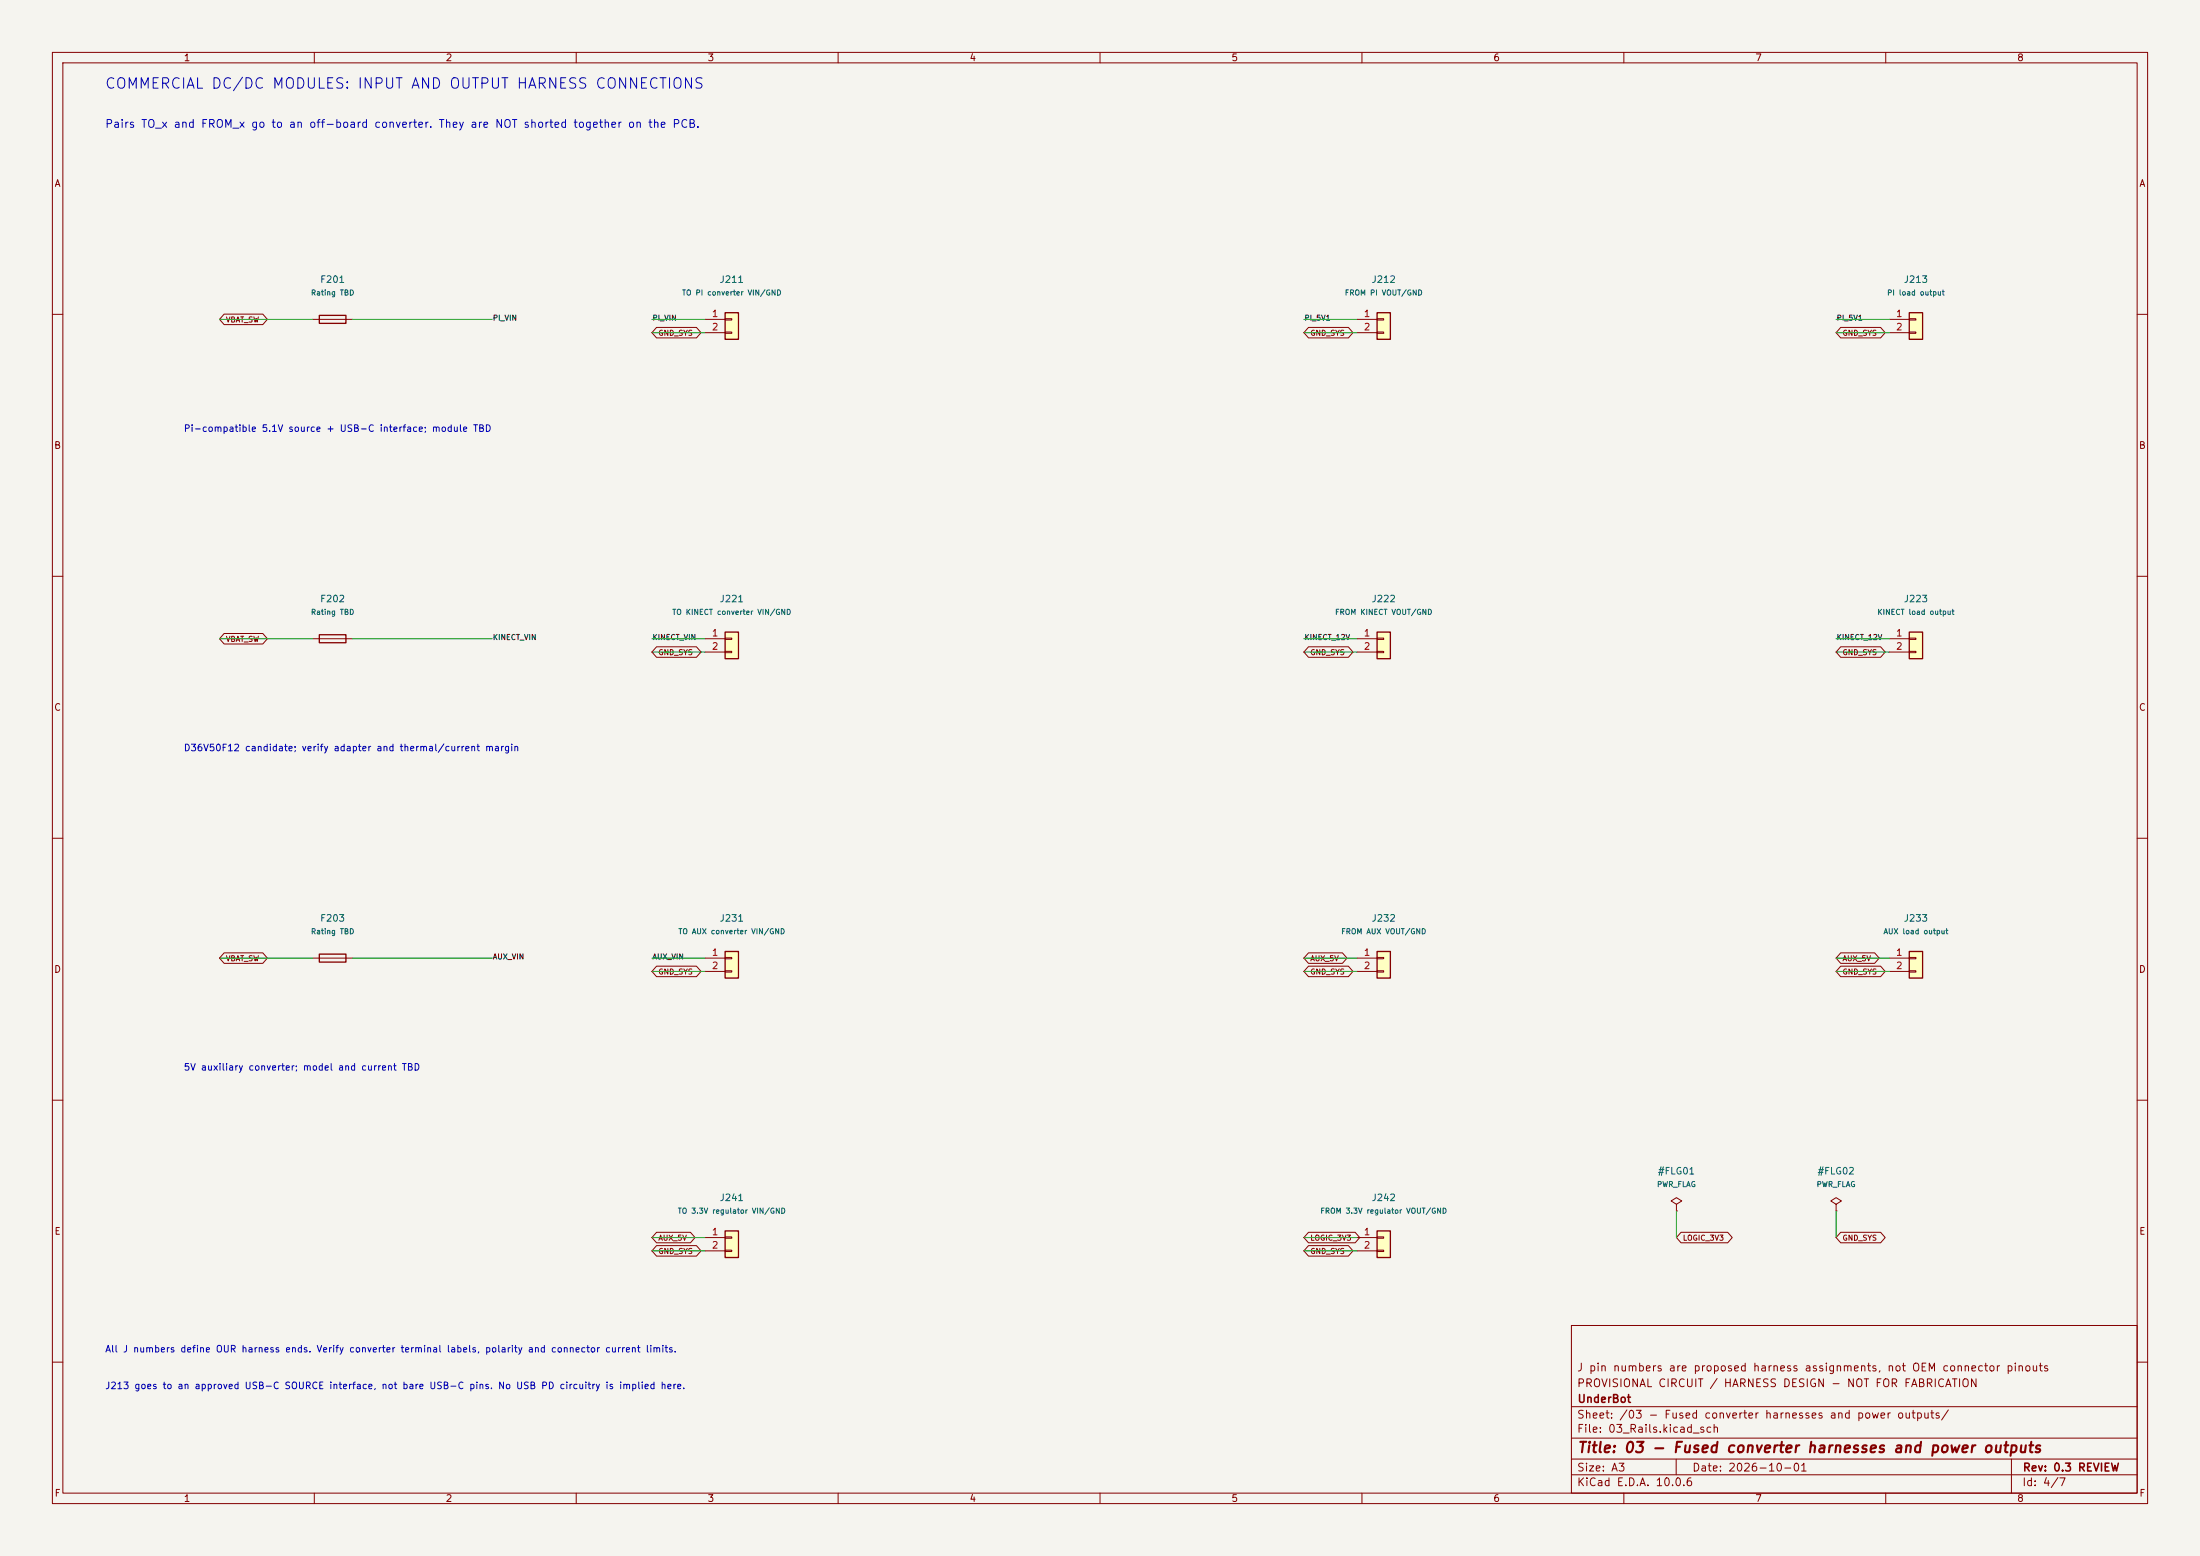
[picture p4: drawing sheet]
(kicad_sch
 (version 20260306)
 (generator "eeschema")
 (generator_version "10.0")
 (paper "A3")
 (title_block
  (title "03 - Fused converter harnesses and power outputs")
  (date "2026-10-01")
  (rev "0.3 REVIEW")
  (company "UnderBot")
  (comment 1 "PROVISIONAL CIRCUIT / HARNESS DESIGN - NOT FOR FABRICATION")
  (comment 2 "J pin numbers are proposed harness assignments, not OEM connector pinouts"))
 (lib_symbols
  (symbol "Connector_Generic:Conn_01x02"
   (pin_names
    (offset 1.016) (hide yes)) (exclude_from_sim no) (in_bom yes) (on_board yes)
   (in_pos_files yes)
   (duplicate_pin_numbers_are_jumpers no)
   (property "Reference" "J" (at 0 2.54 0) (show_name no) (do_not_autoplace no) (effects (font (size 1.27 1.27))))
   (property "Value" "Conn_01x02" (at 0 -5.08 0) (show_name no) (do_not_autoplace no) (effects (font (size 1.27 1.27))))
   (property "Footprint" "" (at 0 0 0) (show_name no) (do_not_autoplace no) (hide yes) (effects (font (size 1.27 1.27))))
   (property "Datasheet" "" (at 0 0 0) (show_name no) (do_not_autoplace no) (hide yes) (effects (font (size 1.27 1.27))))
   (property "Description" "Generic connector, single row, 01x02, script generated (kicad-library-utils/schlib/autogen/connector/)" (at 0 0 0) (show_name no) (do_not_autoplace no) (hide yes) (effects (font (size 1.27 1.27))))
   (symbol "Conn_01x02_1_1"
    (rectangle (start -1.27 1.27) (end 1.27 -3.81) (stroke (width 0.254) (type default)) (fill (type background)))
    (rectangle (start -1.27 0.127) (end 0 -0.127) (stroke (width 0.1524) (type default)) (fill (type none)))
    (rectangle (start -1.27 -2.413) (end 0 -2.667) (stroke (width 0.1524) (type default)) (fill (type none)))
    (pin passive line (at -5.08 0 0) (length 3.81) (name "Pin_1" (effects (font (size 1.27 1.27)))) (number "1" (effects (font (size 1.27 1.27)))))
    (pin passive line (at -5.08 -2.54 0) (length 3.81) (name "Pin_2" (effects (font (size 1.27 1.27)))) (number "2" (effects (font (size 1.27 1.27))))))
   (embedded_fonts no))
  (symbol "Device:Fuse"
   (pin_numbers (hide yes))
   (pin_names
    (offset 0)) (exclude_from_sim no) (in_bom yes) (on_board yes)
   (in_pos_files yes)
   (duplicate_pin_numbers_are_jumpers no)
   (property "Reference" "F" (at 2.032 0 90) (show_name no) (do_not_autoplace no) (effects (font (size 1.27 1.27))))
   (property "Value" "Fuse" (at -1.905 0 90) (show_name no) (do_not_autoplace no) (effects (font (size 1.27 1.27))))
   (property "Footprint" "" (at -1.778 0 90) (show_name no) (do_not_autoplace no) (hide yes) (effects (font (size 1.27 1.27))))
   (property "Datasheet" "" (at 0 0 0) (show_name no) (do_not_autoplace no) (hide yes) (effects (font (size 1.27 1.27))))
   (property "Description" "Fuse" (at 0 0 0) (show_name no) (do_not_autoplace no) (hide yes) (effects (font (size 1.27 1.27))))
   (symbol "Fuse_0_1"
    (rectangle (start -0.762 -2.54) (end 0.762 2.54) (stroke (width 0.254) (type default)) (fill (type none)))
    (polyline (pts (xy 0 2.54) (xy 0 -2.54)) (stroke (width 0) (type default)) (fill (type none))))
   (symbol "Fuse_1_1"
    (pin passive line (at 0 3.81 270) (length 1.27) (name "" (effects (font (size 1.27 1.27)))) (number "1" (effects (font (size 1.27 1.27)))))
    (pin passive line (at 0 -3.81 90) (length 1.27) (name "" (effects (font (size 1.27 1.27)))) (number "2" (effects (font (size 1.27 1.27))))))
   (embedded_fonts no))
  (symbol "power:PWR_FLAG"
   (power global)
   (pin_numbers (hide yes))
   (pin_names
    (offset 0) (hide yes)) (exclude_from_sim no) (in_bom yes) (on_board yes)
   (in_pos_files yes)
   (duplicate_pin_numbers_are_jumpers no)
   (property "Reference" "#FLG" (at 0 1.905 0) (show_name no) (do_not_autoplace no) (hide yes) (effects (font (size 1.27 1.27))))
   (property "Value" "PWR_FLAG" (at 0 3.81 0) (show_name no) (do_not_autoplace no) (effects (font (size 1.27 1.27))))
   (property "Footprint" "" (at 0 0 0) (show_name no) (do_not_autoplace no) (hide yes) (effects (font (size 1.27 1.27))))
   (property "Datasheet" "" (at 0 0 0) (show_name no) (do_not_autoplace no) (hide yes) (effects (font (size 1.27 1.27))))
   (property "Description" "Special symbol for telling ERC where power comes from" (at 0 0 0) (show_name no) (do_not_autoplace no) (hide yes) (effects (font (size 1.27 1.27))))
   (symbol "PWR_FLAG_0_0"
    (pin power_out line (at 0 0 90) (length 0) (name "" (effects (font (size 1.27 1.27)))) (number "1" (effects (font (size 1.27 1.27))))))
   (symbol "PWR_FLAG_0_1"
    (polyline (pts (xy 0 0) (xy 0 1.27) (xy -1.016 1.905) (xy 0 2.54) (xy 1.016 1.905) (xy 0 1.27)) (stroke (width 0) (type default)) (fill (type none))))
   (embedded_fonts no)))
 (text "All J numbers define OUR harness ends. Verify converter terminal labels, polarity and connector current limits."
  (exclude_from_sim no)
  (at 20 257 0)
  (effects (font (size 1.27 1.27)) (justify left top)))
 (text "COMMERCIAL DC/DC MODULES: INPUT AND OUTPUT HARNESS CONNECTIONS"
  (exclude_from_sim no)
  (at 20 15 0)
  (effects (font (size 2 2)) (justify left top)))
 (text "Pi-compatible 5.1V source + USB-C interface; module TBD"
  (exclude_from_sim no)
  (at 35 81.28 0)
  (effects (font (size 1.27 1.27)) (justify left top)))
 (text "J213 goes to an approved USB-C SOURCE interface, not bare USB-C pins. No USB PD circuitry is implied here."
  (exclude_from_sim no)
  (at 20 264 0)
  (effects (font (size 1.27 1.27)) (justify left top)))
 (text "5V auxiliary converter; model and current TBD"
  (exclude_from_sim no)
  (at 35 203.2 0)
  (effects (font (size 1.27 1.27)) (justify left top)))
 (text "Pairs TO_x and FROM_x go to an off-board converter. They are NOT shorted together on the PCB."
  (exclude_from_sim no)
  (at 20 23 0)
  (effects (font (size 1.5 1.5)) (justify left top)))
 (text "D36V50F12 candidate; verify adapter and thermal/current margin"
  (exclude_from_sim no)
  (at 35 142.24 0)
  (effects (font (size 1.27 1.27)) (justify left top)))
 (wire
  (pts (xy 360.68 185.42) (xy 350.52 185.42))
  (stroke (width 0) (type default)))
 (wire
  (pts (xy 259.08 121.92) (xy 248.92 121.92))
  (stroke (width 0) (type default)))
 (wire
  (pts (xy 259.08 236.22) (xy 248.92 236.22))
  (stroke (width 0) (type default)))
 (wire
  (pts (xy 134.62 60.96) (xy 124.46 60.96))
  (stroke (width 0) (type default)))
 (wire
  (pts (xy 350.52 231.14) (xy 350.52 236.22))
  (stroke (width 0) (type default)))
 (wire
  (pts (xy 259.08 124.46) (xy 248.92 124.46))
  (stroke (width 0) (type default)))
 (wire
  (pts (xy 134.62 185.42) (xy 124.46 185.42))
  (stroke (width 0) (type default)))
 (wire
  (pts (xy 259.08 63.5) (xy 248.92 63.5))
  (stroke (width 0) (type default)))
 (wire
  (pts (xy 259.08 185.42) (xy 248.92 185.42))
  (stroke (width 0) (type default)))
 (wire
  (pts (xy 134.62 63.5) (xy 124.46 63.5))
  (stroke (width 0) (type default)))
 (wire
  (pts (xy 59.69 121.92) (xy 41.91 121.92))
  (stroke (width 0) (type default)))
 (wire
  (pts (xy 320.04 231.14) (xy 320.04 236.22))
  (stroke (width 0) (type default)))
 (wire
  (pts (xy 259.08 60.96) (xy 248.92 60.96))
  (stroke (width 0) (type default)))
 (wire
  (pts (xy 134.62 238.76) (xy 124.46 238.76))
  (stroke (width 0) (type default)))
 (wire
  (pts (xy 134.62 124.46) (xy 124.46 124.46))
  (stroke (width 0) (type default)))
 (wire
  (pts (xy 360.68 60.96) (xy 350.52 60.96))
  (stroke (width 0) (type default)))
 (wire
  (pts (xy 67.31 182.88) (xy 93.98 182.88))
  (stroke (width 0) (type default)))
 (wire
  (pts (xy 360.68 121.92) (xy 350.52 121.92))
  (stroke (width 0) (type default)))
 (wire
  (pts (xy 59.69 60.96) (xy 41.91 60.96))
  (stroke (width 0) (type default)))
 (wire
  (pts (xy 59.69 182.88) (xy 41.91 182.88))
  (stroke (width 0) (type default)))
 (wire
  (pts (xy 134.62 182.88) (xy 124.46 182.88))
  (stroke (width 0) (type default)))
 (wire
  (pts (xy 67.31 60.96) (xy 93.98 60.96))
  (stroke (width 0) (type default)))
 (wire
  (pts (xy 360.68 63.5) (xy 350.52 63.5))
  (stroke (width 0) (type default)))
 (wire
  (pts (xy 360.68 182.88) (xy 350.52 182.88))
  (stroke (width 0) (type default)))
 (wire
  (pts (xy 67.31 121.92) (xy 93.98 121.92))
  (stroke (width 0) (type default)))
 (wire
  (pts (xy 259.08 238.76) (xy 248.92 238.76))
  (stroke (width 0) (type default)))
 (wire
  (pts (xy 360.68 124.46) (xy 350.52 124.46))
  (stroke (width 0) (type default)))
 (wire
  (pts (xy 134.62 121.92) (xy 124.46 121.92))
  (stroke (width 0) (type default)))
 (wire
  (pts (xy 134.62 236.22) (xy 124.46 236.22))
  (stroke (width 0) (type default)))
 (wire
  (pts (xy 259.08 182.88) (xy 248.92 182.88))
  (stroke (width 0) (type default)))
 (label "AUX_VIN"
  (at 124.46 182.88 0)
  (effects (font (size 1 1)) (justify left)))
 (label "KINECT_12V"
  (at 350.52 121.92 0)
  (effects (font (size 1 1)) (justify left)))
 (label "KINECT_12V"
  (at 248.92 121.92 0)
  (effects (font (size 1 1)) (justify left)))
 (label "PI_VIN"
  (at 93.98 60.96 0)
  (effects (font (size 1 1)) (justify left)))
 (label "PI_VIN"
  (at 124.46 60.96 0)
  (effects (font (size 1 1)) (justify left)))
 (label "PI_5V1"
  (at 350.52 60.96 0)
  (effects (font (size 1 1)) (justify left)))
 (label "KINECT_VIN"
  (at 124.46 121.92 0)
  (effects (font (size 1 1)) (justify left)))
 (label "PI_5V1"
  (at 248.92 60.96 0)
  (effects (font (size 1 1)) (justify left)))
 (label "KINECT_VIN"
  (at 93.98 121.92 0)
  (effects (font (size 1 1)) (justify left)))
 (label "AUX_VIN"
  (at 93.98 182.88 0)
  (effects (font (size 1 1)) (justify left)))
 (global_label "GND_SYS"
  (shape bidirectional)
  (at 248.92 124.46 0)
  (effects (font (size 1 1)) (justify left))
  (property "Intersheetrefs" "${INTERSHEET_REFS}" (at 248.92 124.46 0) (hide yes) (show_name no) (do_not_autoplace no) (effects (font (size 1.27 1.27)))))
 (global_label "GND_SYS"
  (shape bidirectional)
  (at 124.46 63.5 0)
  (effects (font (size 1 1)) (justify left))
  (property "Intersheetrefs" "${INTERSHEET_REFS}" (at 124.46 63.5 0) (hide yes) (show_name no) (do_not_autoplace no) (effects (font (size 1.27 1.27)))))
 (global_label "GND_SYS"
  (shape bidirectional)
  (at 124.46 124.46 0)
  (effects (font (size 1 1)) (justify left))
  (property "Intersheetrefs" "${INTERSHEET_REFS}" (at 124.46 124.46 0) (hide yes) (show_name no) (do_not_autoplace no) (effects (font (size 1.27 1.27)))))
 (global_label "GND_SYS"
  (shape bidirectional)
  (at 248.92 185.42 0)
  (effects (font (size 1 1)) (justify left))
  (property "Intersheetrefs" "${INTERSHEET_REFS}" (at 248.92 185.42 0) (hide yes) (show_name no) (do_not_autoplace no) (effects (font (size 1.27 1.27)))))
 (global_label "LOGIC_3V3"
  (shape bidirectional)
  (at 248.92 236.22 0)
  (effects (font (size 1 1)) (justify left))
  (property "Intersheetrefs" "${INTERSHEET_REFS}" (at 248.92 236.22 0) (hide yes) (show_name no) (do_not_autoplace no) (effects (font (size 1.27 1.27)))))
 (global_label "VBAT_SW"
  (shape bidirectional)
  (at 41.91 182.88 0)
  (effects (font (size 1 1)) (justify left))
  (property "Intersheetrefs" "${INTERSHEET_REFS}" (at 41.91 182.88 0) (hide yes) (show_name no) (do_not_autoplace no) (effects (font (size 1.27 1.27)))))
 (global_label "LOGIC_3V3"
  (shape bidirectional)
  (at 320.04 236.22 0)
  (effects (font (size 1 1)) (justify left))
  (property "Intersheetrefs" "${INTERSHEET_REFS}" (at 320.04 236.22 0) (hide yes) (show_name no) (do_not_autoplace no) (effects (font (size 1.27 1.27)))))
 (global_label "AUX_5V"
  (shape bidirectional)
  (at 350.52 182.88 0)
  (effects (font (size 1 1)) (justify left))
  (property "Intersheetrefs" "${INTERSHEET_REFS}" (at 350.52 182.88 0) (hide yes) (show_name no) (do_not_autoplace no) (effects (font (size 1.27 1.27)))))
 (global_label "GND_SYS"
  (shape bidirectional)
  (at 350.52 63.5 0)
  (effects (font (size 1 1)) (justify left))
  (property "Intersheetrefs" "${INTERSHEET_REFS}" (at 350.52 63.5 0) (hide yes) (show_name no) (do_not_autoplace no) (effects (font (size 1.27 1.27)))))
 (global_label "GND_SYS"
  (shape bidirectional)
  (at 248.92 63.5 0)
  (effects (font (size 1 1)) (justify left))
  (property "Intersheetrefs" "${INTERSHEET_REFS}" (at 248.92 63.5 0) (hide yes) (show_name no) (do_not_autoplace no) (effects (font (size 1.27 1.27)))))
 (global_label "AUX_5V"
  (shape bidirectional)
  (at 124.46 236.22 0)
  (effects (font (size 1 1)) (justify left))
  (property "Intersheetrefs" "${INTERSHEET_REFS}" (at 124.46 236.22 0) (hide yes) (show_name no) (do_not_autoplace no) (effects (font (size 1.27 1.27)))))
 (global_label "VBAT_SW"
  (shape bidirectional)
  (at 41.91 121.92 0)
  (effects (font (size 1 1)) (justify left))
  (property "Intersheetrefs" "${INTERSHEET_REFS}" (at 41.91 121.92 0) (hide yes) (show_name no) (do_not_autoplace no) (effects (font (size 1.27 1.27)))))
 (global_label "GND_SYS"
  (shape bidirectional)
  (at 124.46 185.42 0)
  (effects (font (size 1 1)) (justify left))
  (property "Intersheetrefs" "${INTERSHEET_REFS}" (at 124.46 185.42 0) (hide yes) (show_name no) (do_not_autoplace no) (effects (font (size 1.27 1.27)))))
 (global_label "GND_SYS"
  (shape bidirectional)
  (at 124.46 238.76 0)
  (effects (font (size 1 1)) (justify left))
  (property "Intersheetrefs" "${INTERSHEET_REFS}" (at 124.46 238.76 0) (hide yes) (show_name no) (do_not_autoplace no) (effects (font (size 1.27 1.27)))))
 (global_label "AUX_5V"
  (shape bidirectional)
  (at 248.92 182.88 0)
  (effects (font (size 1 1)) (justify left))
  (property "Intersheetrefs" "${INTERSHEET_REFS}" (at 248.92 182.88 0) (hide yes) (show_name no) (do_not_autoplace no) (effects (font (size 1.27 1.27)))))
 (global_label "GND_SYS"
  (shape bidirectional)
  (at 248.92 238.76 0)
  (effects (font (size 1 1)) (justify left))
  (property "Intersheetrefs" "${INTERSHEET_REFS}" (at 248.92 238.76 0) (hide yes) (show_name no) (do_not_autoplace no) (effects (font (size 1.27 1.27)))))
 (global_label "GND_SYS"
  (shape bidirectional)
  (at 350.52 124.46 0)
  (effects (font (size 1 1)) (justify left))
  (property "Intersheetrefs" "${INTERSHEET_REFS}" (at 350.52 124.46 0) (hide yes) (show_name no) (do_not_autoplace no) (effects (font (size 1.27 1.27)))))
 (global_label "GND_SYS"
  (shape bidirectional)
  (at 350.52 236.22 0)
  (effects (font (size 1 1)) (justify left))
  (property "Intersheetrefs" "${INTERSHEET_REFS}" (at 350.52 236.22 0) (hide yes) (show_name no) (do_not_autoplace no) (effects (font (size 1.27 1.27)))))
 (global_label "GND_SYS"
  (shape bidirectional)
  (at 350.52 185.42 0)
  (effects (font (size 1 1)) (justify left))
  (property "Intersheetrefs" "${INTERSHEET_REFS}" (at 350.52 185.42 0) (hide yes) (show_name no) (do_not_autoplace no) (effects (font (size 1.27 1.27)))))
 (global_label "VBAT_SW"
  (shape bidirectional)
  (at 41.91 60.96 0)
  (effects (font (size 1 1)) (justify left))
  (property "Intersheetrefs" "${INTERSHEET_REFS}" (at 41.91 60.96 0) (hide yes) (show_name no) (do_not_autoplace no) (effects (font (size 1.27 1.27)))))
 (symbol
  (lib_id "Connector_Generic:Conn_01x02")
  (at 365.76 182.88 0)
  (unit 1)
  (body_style 1)
  (exclude_from_sim no)
  (in_bom yes)
  (on_board yes)
  (in_pos_files yes)
  (dnp no)
  (property "Reference" "J233" (at 365.76 175.26 0) (show_name no) (do_not_autoplace no) (effects (font (size 1.27 1.27))))
  (property "Value" "AUX load output" (at 365.76 177.8 0) (show_name no) (do_not_autoplace no) (effects (font (size 1 1))))
  (property "Footprint" "" (at 365.76 182.88 0) (hide yes) (show_name no) (do_not_autoplace no) (effects (font (size 1.27 1.27))))
  (property "Datasheet" "" (at 365.76 182.88 0) (show_name no) (do_not_autoplace no) (effects (font (size 1.27 1.27))))
  (property "Description" "" (at 365.76 182.88 0) (show_name no) (do_not_autoplace no) (effects (font (size 1.27 1.27))))
  (property "Assembly" "PCB/harness TBD" (at 365.76 182.88 0) (hide yes) (show_name no) (do_not_autoplace no) (effects (font (size 1 1))))
  (pin "2")
  (pin "1"))
 (symbol
  (lib_id "Connector_Generic:Conn_01x02")
  (at 365.76 121.92 0)
  (unit 1)
  (body_style 1)
  (exclude_from_sim no)
  (in_bom yes)
  (on_board yes)
  (in_pos_files yes)
  (dnp no)
  (property "Reference" "J223" (at 365.76 114.3 0) (show_name no) (do_not_autoplace no) (effects (font (size 1.27 1.27))))
  (property "Value" "KINECT load output" (at 365.76 116.84 0) (show_name no) (do_not_autoplace no) (effects (font (size 1 1))))
  (property "Footprint" "" (at 365.76 121.92 0) (hide yes) (show_name no) (do_not_autoplace no) (effects (font (size 1.27 1.27))))
  (property "Datasheet" "" (at 365.76 121.92 0) (show_name no) (do_not_autoplace no) (effects (font (size 1.27 1.27))))
  (property "Description" "" (at 365.76 121.92 0) (show_name no) (do_not_autoplace no) (effects (font (size 1.27 1.27))))
  (property "Assembly" "PCB/harness TBD" (at 365.76 121.92 0) (hide yes) (show_name no) (do_not_autoplace no) (effects (font (size 1 1))))
  (pin "1")
  (pin "2"))
 (symbol
  (lib_id "Connector_Generic:Conn_01x02")
  (at 264.16 60.96 0)
  (unit 1)
  (body_style 1)
  (exclude_from_sim no)
  (in_bom yes)
  (on_board yes)
  (in_pos_files yes)
  (dnp no)
  (property "Reference" "J212" (at 264.16 53.34 0) (show_name no) (do_not_autoplace no) (effects (font (size 1.27 1.27))))
  (property "Value" "FROM PI VOUT/GND" (at 264.16 55.88 0) (show_name no) (do_not_autoplace no) (effects (font (size 1 1))))
  (property "Footprint" "" (at 264.16 60.96 0) (hide yes) (show_name no) (do_not_autoplace no) (effects (font (size 1.27 1.27))))
  (property "Datasheet" "" (at 264.16 60.96 0) (show_name no) (do_not_autoplace no) (effects (font (size 1.27 1.27))))
  (property "Description" "" (at 264.16 60.96 0) (show_name no) (do_not_autoplace no) (effects (font (size 1.27 1.27))))
  (property "Assembly" "PCB/harness TBD" (at 264.16 60.96 0) (hide yes) (show_name no) (do_not_autoplace no) (effects (font (size 1 1))))
  (pin "1")
  (pin "2"))
 (symbol
  (lib_id "Connector_Generic:Conn_01x02")
  (at 139.7 182.88 0)
  (unit 1)
  (body_style 1)
  (exclude_from_sim no)
  (in_bom yes)
  (on_board yes)
  (in_pos_files yes)
  (dnp no)
  (property "Reference" "J231" (at 139.7 175.26 0) (show_name no) (do_not_autoplace no) (effects (font (size 1.27 1.27))))
  (property "Value" "TO AUX converter VIN/GND" (at 139.7 177.8 0) (show_name no) (do_not_autoplace no) (effects (font (size 1 1))))
  (property "Footprint" "" (at 139.7 182.88 0) (hide yes) (show_name no) (do_not_autoplace no) (effects (font (size 1.27 1.27))))
  (property "Datasheet" "" (at 139.7 182.88 0) (show_name no) (do_not_autoplace no) (effects (font (size 1.27 1.27))))
  (property "Description" "" (at 139.7 182.88 0) (show_name no) (do_not_autoplace no) (effects (font (size 1.27 1.27))))
  (property "Assembly" "PCB/harness TBD" (at 139.7 182.88 0) (hide yes) (show_name no) (do_not_autoplace no) (effects (font (size 1 1))))
  (pin "1")
  (pin "2"))
 (symbol
  (lib_id "power:PWR_FLAG")
  (at 320.04 231.14 0)
  (unit 1)
  (body_style 1)
  (exclude_from_sim no)
  (in_bom yes)
  (on_board yes)
  (in_pos_files yes)
  (dnp no)
  (property "Reference" "#FLG01" (at 320.04 223.52 0) (show_name no) (do_not_autoplace no) (effects (font (size 1.27 1.27))))
  (property "Value" "PWR_FLAG" (at 320.04 226.06 0) (show_name no) (do_not_autoplace no) (effects (font (size 1 1))))
  (property "Footprint" "" (at 320.04 231.14 0) (hide yes) (show_name no) (do_not_autoplace no) (effects (font (size 1.27 1.27))))
  (property "Datasheet" "" (at 320.04 231.14 0) (show_name no) (do_not_autoplace no) (effects (font (size 1.27 1.27))))
  (property "Description" "" (at 320.04 231.14 0) (show_name no) (do_not_autoplace no) (effects (font (size 1.27 1.27))))
  (property "Assembly" "PCB/harness TBD" (at 320.04 231.14 0) (hide yes) (show_name no) (do_not_autoplace no) (effects (font (size 1 1))))
  (pin "1"))
 (symbol
  (lib_id "Device:Fuse")
  (at 63.5 182.88 90)
  (unit 1)
  (body_style 1)
  (exclude_from_sim no)
  (in_bom yes)
  (on_board yes)
  (in_pos_files yes)
  (dnp no)
  (property "Reference" "F203" (at 63.5 175.26 90) (show_name no) (do_not_autoplace no) (effects (font (size 1.27 1.27))))
  (property "Value" "Rating TBD" (at 63.5 177.8 90) (show_name no) (do_not_autoplace no) (effects (font (size 1 1))))
  (property "Footprint" "" (at 63.5 182.88 0) (hide yes) (show_name no) (do_not_autoplace no) (effects (font (size 1.27 1.27))))
  (property "Datasheet" "" (at 63.5 182.88 0) (show_name no) (do_not_autoplace no) (effects (font (size 1.27 1.27))))
  (property "Description" "" (at 63.5 182.88 0) (show_name no) (do_not_autoplace no) (effects (font (size 1.27 1.27))))
  (property "Assembly" "PCB/harness TBD" (at 63.5 182.88 0) (hide yes) (show_name no) (do_not_autoplace no) (effects (font (size 1 1))))
  (pin "2")
  (pin "1"))
 (symbol
  (lib_id "Connector_Generic:Conn_01x02")
  (at 139.7 121.92 0)
  (unit 1)
  (body_style 1)
  (exclude_from_sim no)
  (in_bom yes)
  (on_board yes)
  (in_pos_files yes)
  (dnp no)
  (property "Reference" "J221" (at 139.7 114.3 0) (show_name no) (do_not_autoplace no) (effects (font (size 1.27 1.27))))
  (property "Value" "TO KINECT converter VIN/GND" (at 139.7 116.84 0) (show_name no) (do_not_autoplace no) (effects (font (size 1 1))))
  (property "Footprint" "" (at 139.7 121.92 0) (hide yes) (show_name no) (do_not_autoplace no) (effects (font (size 1.27 1.27))))
  (property "Datasheet" "" (at 139.7 121.92 0) (show_name no) (do_not_autoplace no) (effects (font (size 1.27 1.27))))
  (property "Description" "" (at 139.7 121.92 0) (show_name no) (do_not_autoplace no) (effects (font (size 1.27 1.27))))
  (property "Assembly" "PCB/harness TBD" (at 139.7 121.92 0) (hide yes) (show_name no) (do_not_autoplace no) (effects (font (size 1 1))))
  (pin "1")
  (pin "2"))
 (symbol
  (lib_id "Connector_Generic:Conn_01x02")
  (at 365.76 60.96 0)
  (unit 1)
  (body_style 1)
  (exclude_from_sim no)
  (in_bom yes)
  (on_board yes)
  (in_pos_files yes)
  (dnp no)
  (property "Reference" "J213" (at 365.76 53.34 0) (show_name no) (do_not_autoplace no) (effects (font (size 1.27 1.27))))
  (property "Value" "PI load output" (at 365.76 55.88 0) (show_name no) (do_not_autoplace no) (effects (font (size 1 1))))
  (property "Footprint" "" (at 365.76 60.96 0) (hide yes) (show_name no) (do_not_autoplace no) (effects (font (size 1.27 1.27))))
  (property "Datasheet" "" (at 365.76 60.96 0) (show_name no) (do_not_autoplace no) (effects (font (size 1.27 1.27))))
  (property "Description" "" (at 365.76 60.96 0) (show_name no) (do_not_autoplace no) (effects (font (size 1.27 1.27))))
  (property "Assembly" "PCB/harness TBD" (at 365.76 60.96 0) (hide yes) (show_name no) (do_not_autoplace no) (effects (font (size 1 1))))
  (pin "1")
  (pin "2"))
 (symbol
  (lib_id "Connector_Generic:Conn_01x02")
  (at 139.7 236.22 0)
  (unit 1)
  (body_style 1)
  (exclude_from_sim no)
  (in_bom yes)
  (on_board yes)
  (in_pos_files yes)
  (dnp no)
  (property "Reference" "J241" (at 139.7 228.6 0) (show_name no) (do_not_autoplace no) (effects (font (size 1.27 1.27))))
  (property "Value" "TO 3.3V regulator VIN/GND" (at 139.7 231.14 0) (show_name no) (do_not_autoplace no) (effects (font (size 1 1))))
  (property "Footprint" "" (at 139.7 236.22 0) (hide yes) (show_name no) (do_not_autoplace no) (effects (font (size 1.27 1.27))))
  (property "Datasheet" "" (at 139.7 236.22 0) (show_name no) (do_not_autoplace no) (effects (font (size 1.27 1.27))))
  (property "Description" "" (at 139.7 236.22 0) (show_name no) (do_not_autoplace no) (effects (font (size 1.27 1.27))))
  (property "Assembly" "PCB/harness TBD" (at 139.7 236.22 0) (hide yes) (show_name no) (do_not_autoplace no) (effects (font (size 1 1))))
  (pin "1")
  (pin "2"))
 (symbol
  (lib_id "Device:Fuse")
  (at 63.5 60.96 90)
  (unit 1)
  (body_style 1)
  (exclude_from_sim no)
  (in_bom yes)
  (on_board yes)
  (in_pos_files yes)
  (dnp no)
  (property "Reference" "F201" (at 63.5 53.34 90) (show_name no) (do_not_autoplace no) (effects (font (size 1.27 1.27))))
  (property "Value" "Rating TBD" (at 63.5 55.88 90) (show_name no) (do_not_autoplace no) (effects (font (size 1 1))))
  (property "Footprint" "" (at 63.5 60.96 0) (hide yes) (show_name no) (do_not_autoplace no) (effects (font (size 1.27 1.27))))
  (property "Datasheet" "" (at 63.5 60.96 0) (show_name no) (do_not_autoplace no) (effects (font (size 1.27 1.27))))
  (property "Description" "" (at 63.5 60.96 0) (show_name no) (do_not_autoplace no) (effects (font (size 1.27 1.27))))
  (property "Assembly" "PCB/harness TBD" (at 63.5 60.96 0) (hide yes) (show_name no) (do_not_autoplace no) (effects (font (size 1 1))))
  (pin "1")
  (pin "2"))
 (symbol
  (lib_id "Device:Fuse")
  (at 63.5 121.92 90)
  (unit 1)
  (body_style 1)
  (exclude_from_sim no)
  (in_bom yes)
  (on_board yes)
  (in_pos_files yes)
  (dnp no)
  (property "Reference" "F202" (at 63.5 114.3 90) (show_name no) (do_not_autoplace no) (effects (font (size 1.27 1.27))))
  (property "Value" "Rating TBD" (at 63.5 116.84 90) (show_name no) (do_not_autoplace no) (effects (font (size 1 1))))
  (property "Footprint" "" (at 63.5 121.92 0) (hide yes) (show_name no) (do_not_autoplace no) (effects (font (size 1.27 1.27))))
  (property "Datasheet" "" (at 63.5 121.92 0) (show_name no) (do_not_autoplace no) (effects (font (size 1.27 1.27))))
  (property "Description" "" (at 63.5 121.92 0) (show_name no) (do_not_autoplace no) (effects (font (size 1.27 1.27))))
  (property "Assembly" "PCB/harness TBD" (at 63.5 121.92 0) (hide yes) (show_name no) (do_not_autoplace no) (effects (font (size 1 1))))
  (pin "2")
  (pin "1"))
 (symbol
  (lib_id "Connector_Generic:Conn_01x02")
  (at 264.16 236.22 0)
  (unit 1)
  (body_style 1)
  (exclude_from_sim no)
  (in_bom yes)
  (on_board yes)
  (in_pos_files yes)
  (dnp no)
  (property "Reference" "J242" (at 264.16 228.6 0) (show_name no) (do_not_autoplace no) (effects (font (size 1.27 1.27))))
  (property "Value" "FROM 3.3V regulator VOUT/GND" (at 264.16 231.14 0) (show_name no) (do_not_autoplace no) (effects (font (size 1 1))))
  (property "Footprint" "" (at 264.16 236.22 0) (hide yes) (show_name no) (do_not_autoplace no) (effects (font (size 1.27 1.27))))
  (property "Datasheet" "" (at 264.16 236.22 0) (show_name no) (do_not_autoplace no) (effects (font (size 1.27 1.27))))
  (property "Description" "" (at 264.16 236.22 0) (show_name no) (do_not_autoplace no) (effects (font (size 1.27 1.27))))
  (property "Assembly" "PCB/harness TBD" (at 264.16 236.22 0) (hide yes) (show_name no) (do_not_autoplace no) (effects (font (size 1 1))))
  (pin "1")
  (pin "2"))
 (symbol
  (lib_id "Connector_Generic:Conn_01x02")
  (at 264.16 121.92 0)
  (unit 1)
  (body_style 1)
  (exclude_from_sim no)
  (in_bom yes)
  (on_board yes)
  (in_pos_files yes)
  (dnp no)
  (property "Reference" "J222" (at 264.16 114.3 0) (show_name no) (do_not_autoplace no) (effects (font (size 1.27 1.27))))
  (property "Value" "FROM KINECT VOUT/GND" (at 264.16 116.84 0) (show_name no) (do_not_autoplace no) (effects (font (size 1 1))))
  (property "Footprint" "" (at 264.16 121.92 0) (hide yes) (show_name no) (do_not_autoplace no) (effects (font (size 1.27 1.27))))
  (property "Datasheet" "" (at 264.16 121.92 0) (show_name no) (do_not_autoplace no) (effects (font (size 1.27 1.27))))
  (property "Description" "" (at 264.16 121.92 0) (show_name no) (do_not_autoplace no) (effects (font (size 1.27 1.27))))
  (property "Assembly" "PCB/harness TBD" (at 264.16 121.92 0) (hide yes) (show_name no) (do_not_autoplace no) (effects (font (size 1 1))))
  (pin "2")
  (pin "1"))
 (symbol
  (lib_id "Connector_Generic:Conn_01x02")
  (at 264.16 182.88 0)
  (unit 1)
  (body_style 1)
  (exclude_from_sim no)
  (in_bom yes)
  (on_board yes)
  (in_pos_files yes)
  (dnp no)
  (property "Reference" "J232" (at 264.16 175.26 0) (show_name no) (do_not_autoplace no) (effects (font (size 1.27 1.27))))
  (property "Value" "FROM AUX VOUT/GND" (at 264.16 177.8 0) (show_name no) (do_not_autoplace no) (effects (font (size 1 1))))
  (property "Footprint" "" (at 264.16 182.88 0) (hide yes) (show_name no) (do_not_autoplace no) (effects (font (size 1.27 1.27))))
  (property "Datasheet" "" (at 264.16 182.88 0) (show_name no) (do_not_autoplace no) (effects (font (size 1.27 1.27))))
  (property "Description" "" (at 264.16 182.88 0) (show_name no) (do_not_autoplace no) (effects (font (size 1.27 1.27))))
  (property "Assembly" "PCB/harness TBD" (at 264.16 182.88 0) (hide yes) (show_name no) (do_not_autoplace no) (effects (font (size 1 1))))
  (pin "2")
  (pin "1"))
 (symbol
  (lib_id "power:PWR_FLAG")
  (at 350.52 231.14 0)
  (unit 1)
  (body_style 1)
  (exclude_from_sim no)
  (in_bom yes)
  (on_board yes)
  (in_pos_files yes)
  (dnp no)
  (property "Reference" "#FLG02" (at 350.52 223.52 0) (show_name no) (do_not_autoplace no) (effects (font (size 1.27 1.27))))
  (property "Value" "PWR_FLAG" (at 350.52 226.06 0) (show_name no) (do_not_autoplace no) (effects (font (size 1 1))))
  (property "Footprint" "" (at 350.52 231.14 0) (hide yes) (show_name no) (do_not_autoplace no) (effects (font (size 1.27 1.27))))
  (property "Datasheet" "" (at 350.52 231.14 0) (show_name no) (do_not_autoplace no) (effects (font (size 1.27 1.27))))
  (property "Description" "" (at 350.52 231.14 0) (show_name no) (do_not_autoplace no) (effects (font (size 1.27 1.27))))
  (property "Assembly" "PCB/harness TBD" (at 350.52 231.14 0) (hide yes) (show_name no) (do_not_autoplace no) (effects (font (size 1 1))))
  (pin "1"))
 (symbol
  (lib_id "Connector_Generic:Conn_01x02")
  (at 139.7 60.96 0)
  (unit 1)
  (body_style 1)
  (exclude_from_sim no)
  (in_bom yes)
  (on_board yes)
  (in_pos_files yes)
  (dnp no)
  (property "Reference" "J211" (at 139.7 53.34 0) (show_name no) (do_not_autoplace no) (effects (font (size 1.27 1.27))))
  (property "Value" "TO PI converter VIN/GND" (at 139.7 55.88 0) (show_name no) (do_not_autoplace no) (effects (font (size 1 1))))
  (property "Footprint" "" (at 139.7 60.96 0) (hide yes) (show_name no) (do_not_autoplace no) (effects (font (size 1.27 1.27))))
  (property "Datasheet" "" (at 139.7 60.96 0) (show_name no) (do_not_autoplace no) (effects (font (size 1.27 1.27))))
  (property "Description" "" (at 139.7 60.96 0) (show_name no) (do_not_autoplace no) (effects (font (size 1.27 1.27))))
  (property "Assembly" "PCB/harness TBD" (at 139.7 60.96 0) (hide yes) (show_name no) (do_not_autoplace no) (effects (font (size 1 1))))
  (pin "1")
  (pin "2")))
